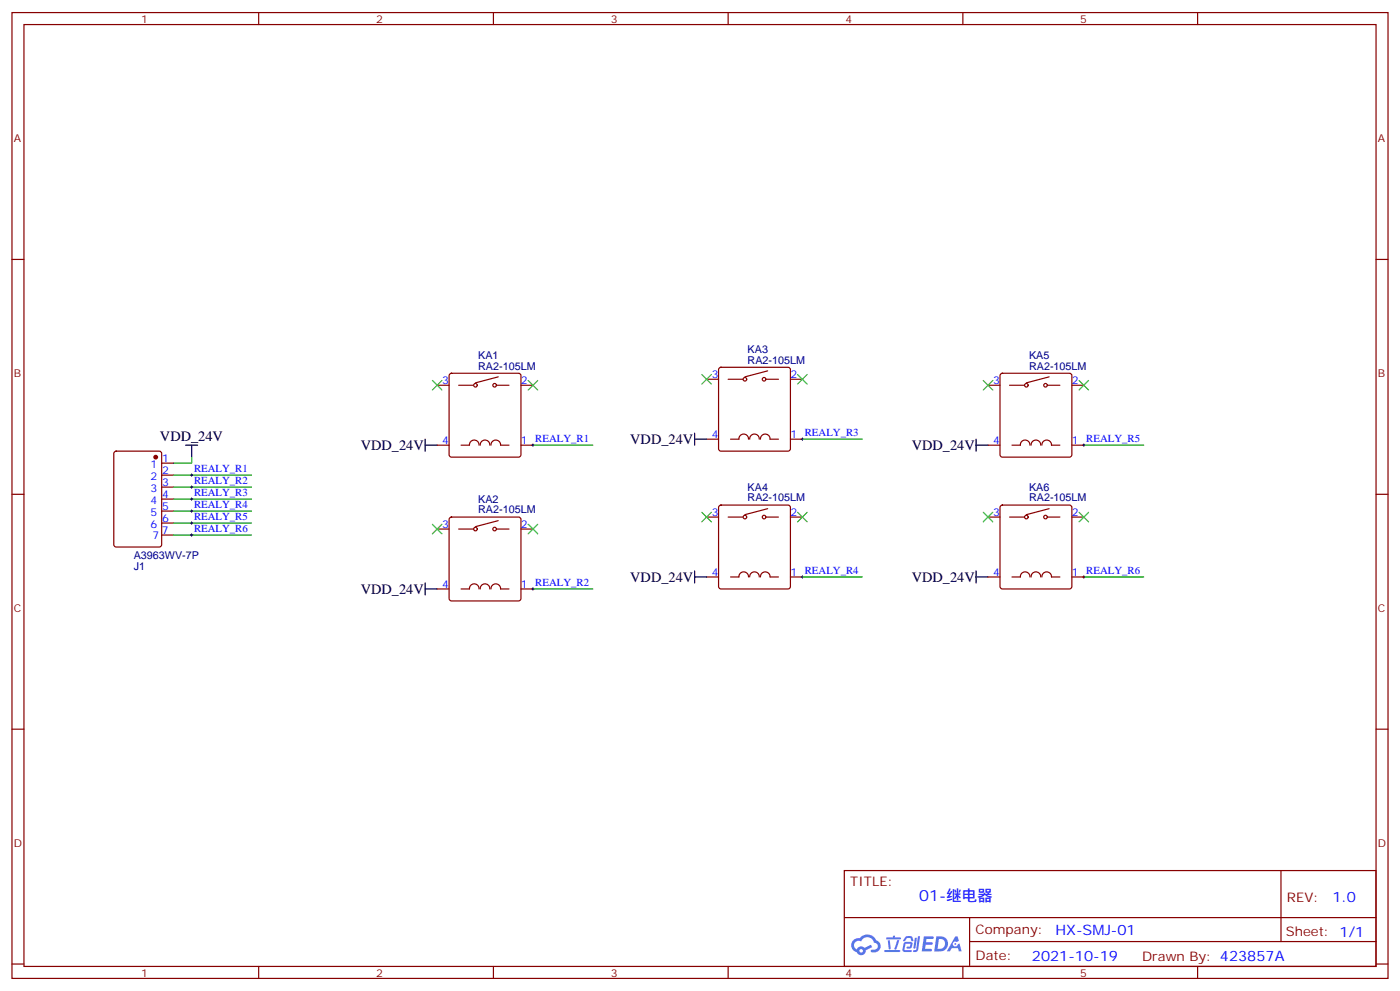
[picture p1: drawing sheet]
<svg xmlns="http://www.w3.org/2000/svg" width="412mm" height="292mm" viewBox="0 0 412 292" stroke-linecap="round" stroke-linejoin="round" font-family="sans-serif">
<g fill="none" stroke="#870000" stroke-width=".35">
<path d="M3.5 3.7h405.4v284.3h-405.4zM7.1 7.2h398.2v277.3h-398.2zM76.2 3.7v3.5M145.3 3.7v3.5M214.5 3.7v3.5M283.6 3.7v3.5M352.8 3.7v3.5M3.5 76.4h3.6M405.3 76.4h3.6M3.5 145.5h3.6M405.3 145.5h3.6M3.5 214.7h3.6"/>
<path d="M405.3 214.7h3.6M248.7 256.3h156.6v28.2h-156.6zM377.3 256.3v20.9M248.7 270.1h156.5M285.6 277.2h119.6M285.6 270.1v14.2M3.5 283.8h3.6M76.2 284.5v3.5M145.3 284.5v3.5M214.5 284.5v3.5M283.6 284.5v3.5M352.8 284.5v3.5"/>
<path d="M405.3 283.8h3.6"/>
</g>
<g fill="#5487ff">
<path d="M272.1 275.6h2.6l.3 .2-.1 .6h-2l-.1 1h1.6l.4 .4-.4 .3h-1.7l-.2 1.2 1.8 .1 .3 .3-.2 .4h-2.9z"/>
<path d="M281.4 275.7h.7l.4 1.3-.7 .3a.74 .74 0 0 0-1.1 .3 .74 .74 0 0 0 .5 1.1 .74 .74 0 0 0 .9-.7l.5-.3 .7 2.4h-.9l-.2-1h-1.9l-.5 1h-.9z"/>
<path d="M269.5 276.1h.6l-.4 2.9a.31 .31 0 0 1-.3 .3 .31 .31 0 0 1-.3-.3z"/>
<path d="M270.4 275.6h.6l-.5 4a.89 .89 0 0 1-.7 .7 .89 .89 0 0 1-.9-.3l1-.5z"/>
<path d="M266.8 275.8l.6-.2 1.2 .1 .5 1.3-.6 .1-.4-.9-1 .1a.95 .95 0 0 1-1 .8l-.1-.2z"/>
<path d="M266.4 277.5l1.8-.2a1.04 1.04 0 0 1 .6 1.1 1.04 1.04 0 0 1-.8 .9h-.7a.29 .29 0 0 1-.3-.4 .29 .29 0 0 1 .3-.2h.7l.2-.8h-1.4l-.4 1.7 1.9 .1a.29 .29 0 0 1 .3 .3 .29 .29 0 0 1-.3 .3h-2l-.4-.3 .2-2.1z"/>
<path d="M260.5 279.7h4.4a.3 .3 0 0 1 .3 .3 .3 .3 0 0 1-.3 .3h-4.3z"/>
<path d="M264.3 276.8h.6l-.5 1.6a1.02 1.02 0 0 1-.7 1.2l-.2-.3z"/>
<path d="M261.5 276.8h.6l.3 2.4-.3 .3-.3-.2z"/>
<path d="M261.1 276h1.9l.2-.5h.5l-.1 .5h1.5a.29 .29 0 0 1 .3 .3 .29 .29 0 0 1-.3 .3h-3.9z"/>
<path d="M275.8 275.6l-.6 4.5h1.4a2.27 2.27 0 0 0 2.7-2.3 2.27 2.27 0 0 0-2.7-2.2zM276.6 276.4a1.5 1.5 0 0 1 1.8 1.6 1.5 1.5 0 0 1-1.9 1.3h-.3z"/>
<path d="M251.4 276.8a2.09 2.09 0 0 0 1 3.5 1.37 1.37 0 0 0 1.5 .9 1.37 1.37 0 0 0 1.1-1.4l2-1-.5-.7-1.8 1a1.4 1.4 0 0 0-2.3 .4 1.32 1.32 0 0 1-.6-1.9 1.32 1.32 0 0 1 1.9-.4 2.02 2.02 0 0 1 2-1.3 2.02 2.02 0 0 1 1.8 1.6 1.09 1.09 0 0 1 1.1 1.4 1.09 1.09 0 0 1-1.6 .7 .41 .41 0 0 0-.5 .3 .41 .41 0 0 0 .4 .5 1.89 1.89 0 0 0 2.4-1.2 1.89 1.89 0 0 0-1.2-2.4 2.98 2.98 0 0 0-5-.6l-1 .1zM253.2 279.9a.52 .52 0 0 1 1 0 .52 .52 0 0 1-1 0z"/>
<circle cx="281.4" cy="277.9" r=".28"/>
</g>
<g fill="none" stroke="#870000" stroke-width=".35">
<path d="M128.8 113.4h3.5M132.5 110.1l.5-.2h19.8l.5 .2 .2 .5v23.3l-.3 .5-.4 .2h-19.8l-.5-.2-.2-.5v-23.3zM135.1 113.4h4.2M146.4 113.4h3.5M146.8 110.9l-6.7 1.8M153.5 113.4h3.5M208.1 111.7h3.6M211.9 108.3l.5-.2h19.7l.5 .2 .2 .5v23.3l-.2 .5-.5 .2h-19.7l-.5-.2-.2-.5v-23.3zM214.5 111.7h4.2M225.8 111.7h3.5M226.1 109.2l-6.7 1.7M232.8 111.7h3.6"/>
<path d="M291 113.4h3.6M294.8 110.1l.5-.2h19.7l.5 .2 .2 .5v23.3l-.2 .5-.5 .2h-19.7l-.5-.2-.2-.5v-23.3zM297.4 113.4h4.2M308.7 113.4h3.5M309 110.9l-6.7 1.8M315.7 113.4h3.6M33.7 133l.5-.2h12.7l.7 .5v27l-.4 .7h-13l-.6-.4-.1-27.1zM47.6 136.3h3.6M47.6 139.9h3.6M128.8 131.1h3.5M135.8 131.1h2.5a1.41 1.41 0 0 1 1.4-1.5 1.41 1.41 0 0 1 1.4 1.5M141.5 131.1a1.41 1.41 0 0 1 1.4-1.5 1.41 1.41 0 0 1 1.4 1.5"/>
<path d="M149.9 131.1h-2.5a1.41 1.41 0 0 0-1.4-1.5 1.41 1.41 0 0 0-1.4 1.5M153.5 131.1h3.5M208.1 129.3h3.6M215.2 129.3h2.5a1.41 1.41 0 0 1 1.4-1.5 1.41 1.41 0 0 1 1.4 1.5M220.8 129.3a1.41 1.41 0 0 1 1.4-1.5 1.41 1.41 0 0 1 1.4 1.5M229.3 129.3h-2.5a1.41 1.41 0 0 0-1.4-1.5 1.41 1.41 0 0 0-1.4 1.5M232.8 129.3h3.6M291 131.1h3.6M298.1 131.1h2.5a1.41 1.41 0 0 1 1.4-1.5 1.41 1.41 0 0 1 1.4 1.5M303.7 131.1a1.41 1.41 0 0 1 1.4-1.5 1.41 1.41 0 0 1 1.4 1.5M312.2 131.1h-2.5a1.41 1.41 0 0 0-1.4-1.5 1.41 1.41 0 0 0-1.4 1.5M315.7 131.1h3.6"/>
<path d="M47.6 143.4h3.6M47.6 146.9h3.6M47.6 150.5h3.6M47.6 154h3.6M47.6 157.5h3.6M128.8 155.8h3.5M132.5 152.4l.5-.2h19.8l.5 .2 .2 .5v23.3l-.3 .5-.4 .2h-19.8l-.5-.2-.2-.5v-23.3zM135.1 155.8h4.2M146.4 155.8h3.5M146.8 153.3l-6.7 1.7M153.5 155.8h3.5M208.1 152.2h3.6"/>
<path d="M211.9 148.9l.5-.2h19.7l.5 .2 .2 .5v23.3l-.2 .5-.5 .2h-19.7l-.5-.2-.2-.5v-23.3zM214.5 152.2h4.2M225.8 152.2h3.5M226.1 149.8l-6.7 1.7M232.8 152.2h3.6M291 152.2h3.6M294.8 148.9l.5-.2h19.7l.5 .2 .2 .5v23.3l-.2 .5-.5 .2h-19.7l-.5-.2-.2-.5v-23.3zM297.4 152.2h4.2M308.7 152.2h3.5M309 149.8l-6.7 1.7M315.7 152.2h3.6M128.8 173.4h3.5"/>
<path d="M135.8 173.4h2.5a1.41 1.41 0 0 1 1.4-1.5 1.41 1.41 0 0 1 1.4 1.5M141.5 173.4a1.41 1.41 0 0 1 1.4-1.5 1.41 1.41 0 0 1 1.4 1.5M144.6 173.4a1.41 1.41 0 0 1 1.4-1.5 1.41 1.41 0 0 1 1.4 1.5M147.5 173.4h2.4M153.5 173.4h3.5M208.1 169.9h3.6M215.2 169.9h2.5a1.41 1.41 0 0 1 1.4-1.5 1.41 1.41 0 0 1 1.4 1.5M220.8 169.9a1.41 1.41 0 0 1 1.4-1.5 1.41 1.41 0 0 1 1.4 1.5M229.3 169.9h-2.5a1.41 1.41 0 0 0-1.4-1.5 1.41 1.41 0 0 0-1.4 1.5M232.8 169.9h3.6M291 169.9h3.6M298.1 169.9h2.5a1.41 1.41 0 0 1 1.4-1.5 1.41 1.41 0 0 1 1.4 1.5"/>
<path d="M303.7 169.9a1.41 1.41 0 0 1 1.4-1.5 1.41 1.41 0 0 1 1.4 1.5M312.2 169.9h-2.5a1.41 1.41 0 0 0-1.4-1.5 1.41 1.41 0 0 0-1.4 1.5M315.7 169.9h3.6"/>
<circle cx="140.1" cy="113.4" r=".53"/>
<circle cx="145.7" cy="113.4" r=".53"/>
<circle cx="219.4" cy="111.7" r=".53"/>
<circle cx="225.1" cy="111.7" r=".53"/>
<circle cx="302.3" cy="113.4" r=".53"/>
<circle cx="308" cy="113.4" r=".53"/>
<circle cx="140.1" cy="155.8" r=".53"/>
<circle cx="145.7" cy="155.8" r=".53"/>
<circle cx="219.4" cy="152.2" r=".53"/>
<circle cx="225.1" cy="152.2" r=".53"/>
<circle cx="302.3" cy="152.2" r=".53"/>
<circle cx="308" cy="152.2" r=".53"/>
</g>
<g fill="none" stroke="#000" stroke-width=".35">
<path d="M54.7 131.1h3.5M56.4 131.1v3.5M125.2 131.1h3.6M125.2 129.3v3.5M204.6 129.3h3.5M204.6 127.5v3.6M287.5 131.1h3.5M287.5 129.3v3.5M125.2 171.6v3.6M125.2 173.4h3.6M204.6 168.1v3.5M204.6 169.9h3.5"/>
<path d="M287.5 169.9h3.5M287.5 168.1v3.5"/>
</g>
<g fill="none" stroke="#000" stroke-width=".29">
<path d="M56.1 139.9h.7M56.4 139.5v.7M156.6 131.1h.7M157 130.7v.7M236 129.3h.7M236.4 128.9v.7M318.9 131.1h.7M319.3 130.7v.7M56.1 157.5h.7M56.1 154h.7M56.1 150.5h.7M56.1 146.9h.7"/>
<path d="M56.1 143.4h.7M56.4 143.1v.7M56.4 146.6v.7M56.4 150.1v.7M56.4 153.6v.7M56.4 157.2v.7M156.6 173.4h.7M157 173v.7M236 169.9h.7M236.4 169.5v.7M318.9 169.9h.7M319.3 169.5v.7"/>
</g>
<g fill="none" stroke="#3c3" stroke-width=".35">
<path d="M127.4 112l2.8 2.8M130.2 112l-2.8 2.8M155.6 112l2.8 2.8M158.4 112l-2.8 2.8M206.7 110.2l2.8 2.9M209.5 110.2l-2.8 2.9M234.9 110.2l2.9 2.9M237.8 110.2l-2.9 2.9M289.6 112l2.9 2.8M292.5 112l-2.9 2.8M317.9 112l2.8 2.8M320.7 112l-2.8 2.8"/>
<path d="M127.4 154.3l2.8 2.9M130.2 154.3l-2.8 2.9M155.6 154.3l2.8 2.9M158.4 154.3l-2.8 2.9M206.7 150.8l2.8 2.8M209.5 150.8l-2.8 2.8M234.9 150.8l2.9 2.8M237.8 150.8l-2.9 2.8M289.6 150.8l2.9 2.8M292.5 150.8l-2.9 2.8M317.9 150.8l2.8 2.8M320.7 150.8l-2.8 2.8"/>
</g>
<circle cx="45.9" cy="134.6" r=".53" fill="#870000" stroke="#870000" stroke-width=".35"/>
<g fill="none" stroke="#008700" stroke-width=".35">
<path d="M51.2 139.9h22.9M56.4 134.6v1.7h-5.2M157 131.1h17.6M236.4 129.3h17.6M319.3 131.1h17.6M51.2 157.5h22.9M51.2 143.4h22.9M51.2 146.9h22.9M51.2 150.5h22.9M51.2 154h22.9M157 173.4h17.6M236.4 169.9h17.6"/>
<path d="M319.3 169.9h17.6"/>
</g>
<text font-size="4.6" fill="#00f" x="270.8" y="265.3">01-继电器</text>
<g font-size="4.2">
<text x="47.1" y="130">VDD_24V</text>
<text x="185.7" y="130.7">VDD_24V</text>
<text x="106.3" y="132.4">VDD_24V</text>
<text x="268.6" y="132.4">VDD_24V</text>
<text x="185.7" y="171.2">VDD_24V</text>
<text x="268.6" y="171.2">VDD_24V</text>
<text x="106.3" y="174.8">VDD_24V</text>
</g>
<g font-size="4.2" fill="#00f">
<text x="392.5" y="265.6">1.0</text>
<text x="310.9" y="275.1">HX-SMJ-01</text>
<text x="304" y="282.9">2021-10-19</text>
</g>
<g font-size="3.9" fill="#800">
<text x="250.5" y="260.9">TITLE:</text>
<text x="379.1" y="265.6">REV:</text>
<text x="287.4" y="275.1">Company:</text>
<text x="378.7" y="275.7">Sheet: 1/1</text>
<text x="287.4" y="282.8">Date:</text>
<text x="336.4" y="282.8">Drawn By: 423857A</text>
</g>
<g font-size="3.2" fill="#800">
<text x="41.6" y="6.7">1</text>
<text x="110.8" y="6.7">2</text>
<text x="179.9" y="6.7">3</text>
<text x="249.1" y="6.7">4</text>
<text x="318.2" y="6.7">5</text>
<text x="4.1" y="41.8">A</text>
<text x="405.9" y="41.8">A</text>
<text x="4.1" y="110.9">B</text>
<text x="405.9" y="110.9">B</text>
<text x="4.1" y="180.1">C</text>
<text x="405.9" y="180.1">C</text>
<text x="4.1" y="249.2">D</text>
<text x="405.9" y="249.2">D</text>
<text x="41.6" y="287.5">1</text>
<text x="110.8" y="287.5">2</text>
<text x="179.9" y="287.5">3</text>
<text x="249.1" y="287.5">4</text>
<text x="318.2" y="287.5">5</text>
</g>
<g font-size="3.2" fill="#000080">
<text x="140.9" y="105.7">KA1</text>
<text x="220.2" y="107.1">RA2-105LM</text>
<text x="220.2" y="103.9">KA3</text>
<text x="303.1" y="105.7">KA5</text>
<text x="140.9" y="108.8">RA2-105LM</text>
<text x="303.1" y="108.8">RA2-105LM</text>
<text x="140.9" y="148">KA2</text>
<text x="220.2" y="147.6">RA2-105LM</text>
<text x="220.2" y="144.5">KA4</text>
<text x="303.1" y="147.6">RA2-105LM</text>
<text x="303.1" y="144.5">KA6</text>
<text x="140.9" y="151.2">RA2-105LM</text>
<text x="39.4" y="164.6">A3963WV-7P</text>
<text x="39.4" y="167.8">J1</text>
</g>
<g font-size="3.2" fill="#00f">
<text x="130.3" y="113.1">3</text>
<text x="153.5" y="113.1">2</text>
<text x="209.6" y="111.3">3</text>
<text x="232.8" y="111.3">2</text>
<text x="292.6" y="113.1">3</text>
<text x="315.7" y="113.1">2</text>
<text x="130.3" y="130.7">4</text>
<text x="153.5" y="130.7">1 REALY_R1</text>
<text x="209.6" y="128.9">4</text>
<text x="232.8" y="128.9">1 REALY_R3</text>
<text x="292.6" y="130.7">4</text>
<text x="315.7" y="130.7">1 REALY_R5</text>
<text x="44.3" y="137.8">1</text>
<text x="47.8" y="136">1</text>
<text x="44.3" y="141.3">2</text>
<text x="47.8" y="139.5">2</text>
<text x="47.8" y="143.1">3</text>
<text x="57.1" y="142.5">REALY_R2</text>
<text x="57.1" y="139">REALY_R1</text>
<text x="44.3" y="144.8">3</text>
<text x="44.3" y="148.3">4</text>
<text x="47.8" y="146.6">4</text>
<text x="57.1" y="149.6">REALY_R4</text>
<text x="57.1" y="146">REALY_R3</text>
<text x="44.3" y="151.9">5</text>
<text x="44.3" y="155.4">6</text>
<text x="47.8" y="150.1">5</text>
<text x="47.8" y="153.6">6</text>
<text x="57.1" y="153.1">REALY_R5</text>
<text x="130.3" y="155.4">3</text>
<text x="153.5" y="155.4">2</text>
<text x="209.6" y="151.9">3</text>
<text x="232.8" y="151.9">2</text>
<text x="292.6" y="151.9">3</text>
<text x="315.7" y="151.9">2</text>
<text x="44.9" y="158.6">7</text>
<text x="47.6" y="157.2">7</text>
<text x="57.1" y="156.6">REALY_R6</text>
<text x="130.3" y="173">4</text>
<text x="153.5" y="173">1 REALY_R2</text>
<text x="209.6" y="169.5">4</text>
<text x="232.8" y="169.5">1 REALY_R4</text>
<text x="292.6" y="169.5">4</text>
<text x="315.7" y="169.5">1 REALY_R6</text>
</g>
</svg>
